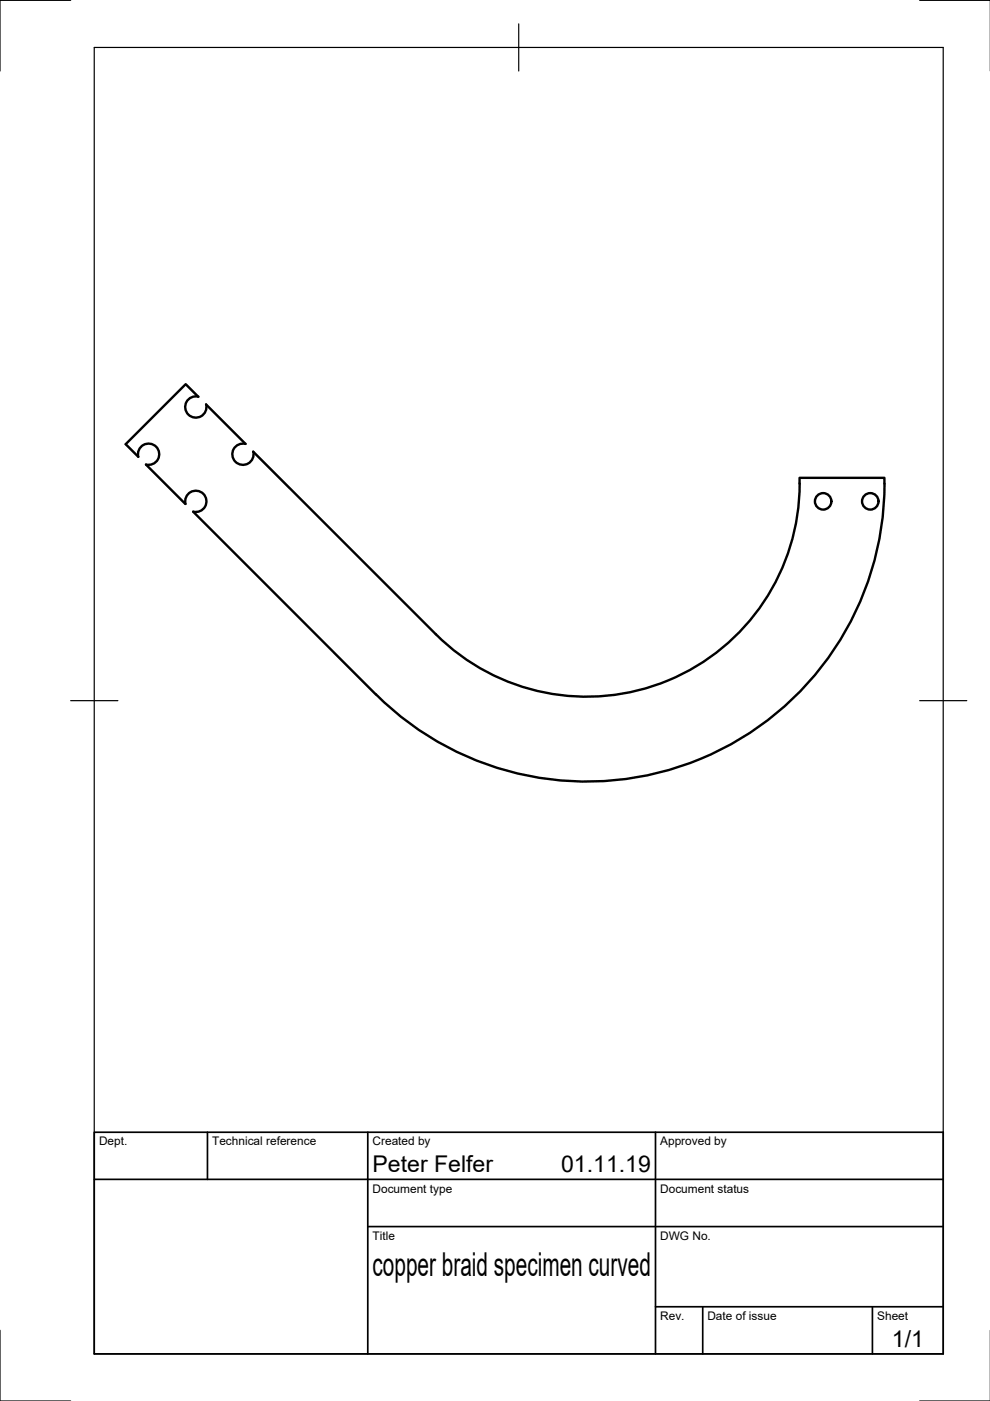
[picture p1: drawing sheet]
<svg xmlns="http://www.w3.org/2000/svg" width="210mm" height="297mm" viewBox="0 0 210 297" stroke-linecap="round" stroke-linejoin="round" font-family="sans-serif">
<!-- layer: Visible -->
<g fill="none" stroke="#000" stroke-width=".51">
<path d="M42 84.1l-2.6-2.6-12.8 12.7 2.7 2.7a2.26 2.26 0 0 1 2-2.8 2.26 2.26 0 0 1 2.5 2.4 2.26 2.26 0 0 1-2.9 2l8.4 8.3a2.25 2.25 0 0 1 2-2.8 2.25 2.25 0 0 1 2.5 2.5 2.25 2.25 0 0 1-2.8 2l38.7 38.7M42.1 84.1a2.25 2.25 0 0 0-2.8 2 2.25 2.25 0 0 0 2.4 2.4 2.25 2.25 0 0 0 2-2.8M43.7 85.8l8.4 8.3a2.25 2.25 0 0 0-2.8 2 2.25 2.25 0 0 0 2.4 2.5 2.25 2.25 0 0 0 2-2.8l38.7 38.7M169.5 102.5v-1.2h18a63.2 63.2 0 0 1-38.4 59.4 63.2 63.2 0 0 1-69.4-13.5M169.5 102.5a45.2 45.2 0 0 1-27.8 41.8 45.2 45.2 0 0 1-49.3-9.8"/>
<circle cx="174.5" cy="106.3" r="1.75"/>
<circle cx="184.5" cy="106.3" r="1.75"/>
</g>
<!-- layer: Border -->
<path d="M15 .1h-15v15M20 10.1h180v276.9h-180zM110 5.1v10M195 .1h15M15 148.6h10M195 148.6h10M0 282.1v14.9h15M195 297h15" fill="none" stroke="#000" stroke-width=".25"/>
<!-- layer: TitleBlock -->
<path d="M20 240.1h180v46.9h-180zM20 250h180M44 240.1v9.9M78 240.1v46.9M139 240.1v46.9M78 260.1h122M139 277.1h61M149 277.1v9.9M185 277.1v9.9" fill="none" stroke="#000" stroke-width=".36"/>
<text font-size="7" x="79" y="270.6">copper braid specimen curved</text>
<g font-size="4.9">
<text x="79" y="248.5">Peter Felfer</text>
<text x="119" y="248.5">01.11.19</text>
<text x="189.1" y="285.7">1/1</text>
</g>
<g font-size="2.5">
<text x="21" y="242.9">Dept.</text>
<text x="45" y="242.9">Technical reference</text>
<text x="79" y="242.9">Created by</text>
<text x="140" y="242.9">Approved by</text>
<text x="79" y="252.8">Document type</text>
<text x="140" y="252.8">Document status</text>
<text x="79" y="262.9">Title</text>
<text x="140" y="262.9">DWG No.</text>
<text x="140" y="279.9">Rev.</text>
<text x="150" y="279.9">Date of issue</text>
<text x="186" y="279.9">Sheet</text>
</g>
</svg>
